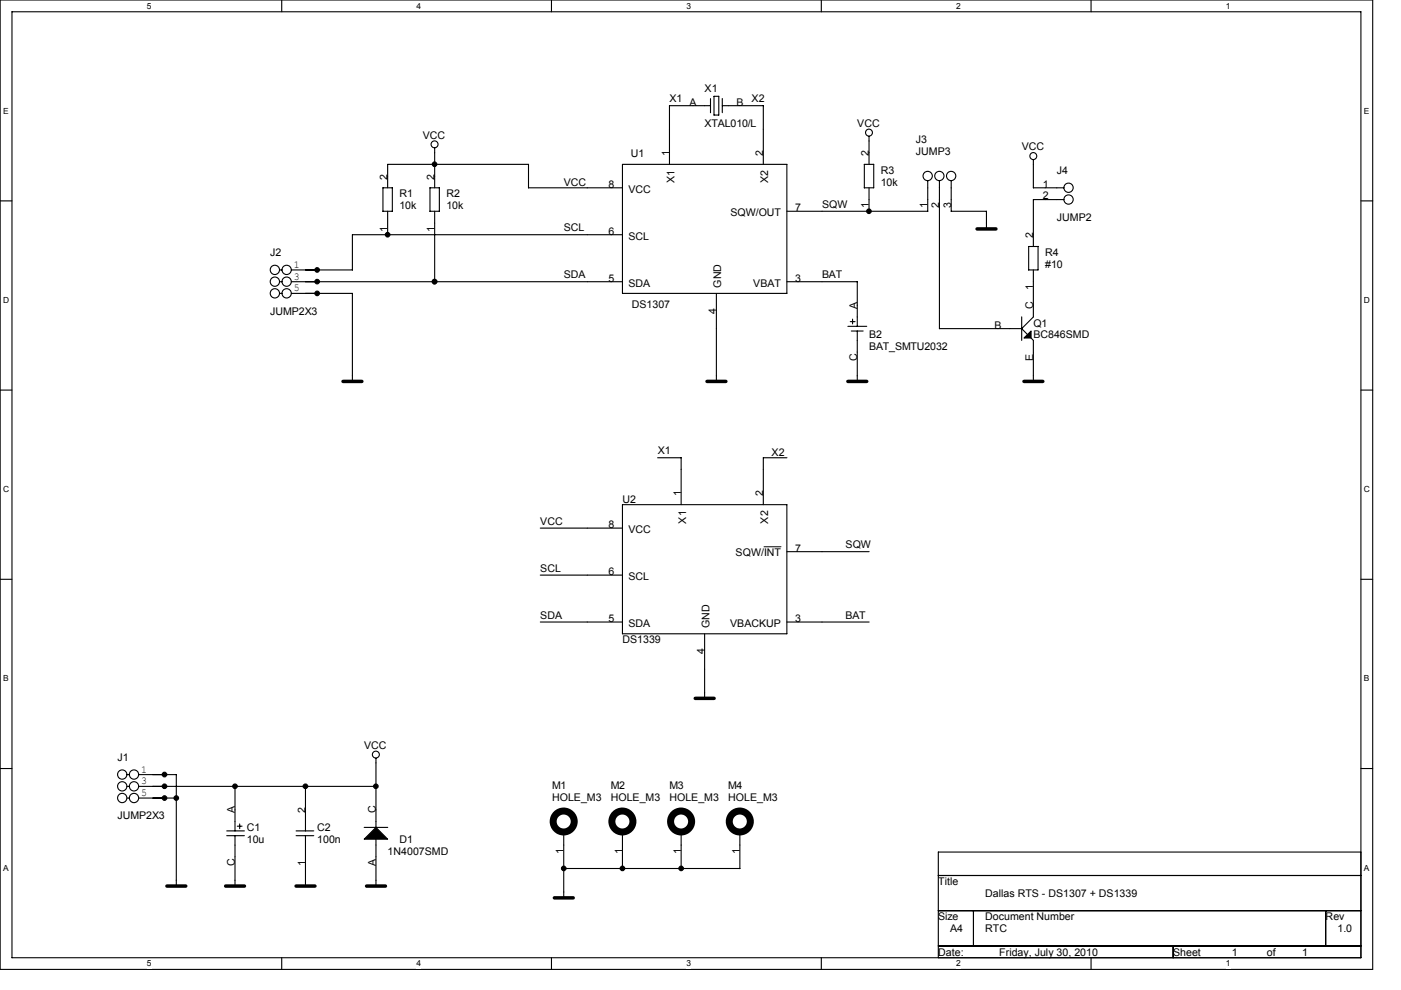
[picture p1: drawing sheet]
<svg xmlns="http://www.w3.org/2000/svg" width="297mm" height="210mm" viewBox="0 0 297 210" stroke-linecap="round" stroke-linejoin="round" font-family="sans-serif">
<path d="M0 0h291v205.6h-291zM2.5 2.5h286v200.6h-286z" fill="none" stroke="#000" stroke-width=".23"/>
<g fill="#fff">
<path d="M31.1 .3h1v1.9h-1z"/>
<path d="M31.1 203.4h1v2h-1z"/>
</g>
<path d="M59.7 0v2.5M59.7 203.1v2.5" fill="none" stroke="#000" stroke-width=".23"/>
<g fill="#fff">
<path d="M88.3 .3h1v1.9h-1z"/>
<path d="M88.3 203.4h1v2h-1z"/>
</g>
<path d="M116.9 0v2.5M116.9 203.1v2.5" fill="none" stroke="#000" stroke-width=".23"/>
<g fill="#fff">
<path d="M145.5 .3h1v1.9h-1z"/>
<path d="M145.5 203.4h1v2h-1z"/>
</g>
<path d="M174.1 0v2.5M174.1 203.1v2.5" fill="none" stroke="#000" stroke-width=".23"/>
<g fill="#fff">
<path d="M202.7 .3h1v1.9h-1z"/>
<path d="M202.7 203.4h1v2h-1z"/>
</g>
<path d="M231.3 0v2.5M231.3 203.1v2.5" fill="none" stroke="#000" stroke-width=".23"/>
<g fill="#fff">
<path d="M259.9 .3h1v1.9h-1z"/>
<path d="M259.9 203.4h1v2h-1z"/>
<path d="M.7 22.5h1.2v2h-1.2z"/>
<path d="M289.2 22.5h1.2v2h-1.2z"/>
<path d="M.7 62.7h1.3v1.9h-1.3z"/>
<path d="M289.2 62.7h1.3v1.9h-1.3z"/>
</g>
<path d="M0 42.6h2.5M288.5 42.6h2.5" fill="none" stroke="#000" stroke-width=".23"/>
<g fill="#fff">
<path d="M.7 102.8h1.3v2h-1.3z"/>
<path d="M289.2 102.8h1.3v2h-1.3z"/>
</g>
<path d="M0 82.7h2.5M288.5 82.7h2.5" fill="none" stroke="#000" stroke-width=".23"/>
<g fill="#fff">
<path d="M.7 142.9h1.2v2h-1.2z"/>
<path d="M289.2 142.9h1.2v2h-1.2z"/>
</g>
<path d="M0 122.9h2.5M288.5 122.9h2.5" fill="none" stroke="#000" stroke-width=".23"/>
<g fill="#fff">
<path d="M.7 183h1.2v2h-1.2z"/>
<path d="M289.2 183h1.2v2h-1.2z"/>
</g>
<g fill="none" stroke="#000" stroke-width=".23">
<path d="M81.2 39.8h2M81.2 39.8v5M82.2 39.8v-4.9h29.9v5l19.9-.1M83.2 39.8v5h-2M91.1 39.8h2.1M91.2 39.8v5M92.2 31.4v8.4M93.2 39.8v5h-2.1M132 34.9h34.8v27.3h-34.8zM150.6 22.4h-8.7v12.5M150.6 20.9v3M151.4 20.4h1v4h-1z"/>
<path d="M153.1 22.4h8.8M153.1 20.9v3M161.8 22.4v12.5M184.3 28.9v6M184.3 39.8v5M185.2 34.8v5l-1.9 .1-.1-5h2M196.7 38.3v6.5M199.2 38.3v31.4h17.4l1.3 1.3M201.7 38.3v6.5M219.1 33.9v6l6.5-.1M59.3 59.8h.5M59.3 57.3h.5"/>
<path d="M61.8 59.8h70.2M61.8 57.3h12.9M82.2 44.8v5M92.2 44.8v15M132 49.8h-57.3v7.5M166.8 59.8h15v9.4M166.8 44.8h29.9M201.7 44.8h7.4v3.8M218.1 52.3h2v5h-2M218.1 52.3v5M219.1 57.3v9.9l-2.5 2.5M225.6 42.3h-6.5v10"/>
<path d="M59.3 62.2h.5M61.8 62.2h12.9v18.7M151.9 62.2v18.7M179.8 69.2h4M180.3 68.2h1M180.5 70.2h2.5M180.8 67.7v1M181.8 70.2v10.7M216.6 67.2v5M218.6 71.7l.5 .5v8.7M139.4 97.1h5M144.4 97.1v9.9"/>
<path d="M161.8 97.1v9.9M161.8 97.1h5.1M114.6 112h17.4M132 107h34.8v27.4h-34.8zM166.8 117h17.5M114.6 131.9h17.4M114.6 122h17.4M149.4 134.4v13.7M166.8 131.9h17.5M0 163h2.5M26.9 164.3h.5M26.9 166.8h.5"/>
<path d="M26.9 169.3h.5M29.4 164.3h8M29.4 166.8h50.3M29.4 169.3h8M37.4 164.3v23.7M48.1 176.2h3.7M48.1 177.2h3.7M49.8 166.8v9.5M49.8 177.2v10.8M50.3 175.2h1M50.8 174.8v1M62.8 176.2h3.7"/>
<path d="M62.8 177.2h3.7M64.8 166.8v9.4M64.8 177.2v10.8M77.2 175.5h5M79.7 160.8v14.7M79.7 178v10M119.5 176.5v14M132 176.5v7.7M144.4 176.5v7.7M156.9 176.5v7.7M288.5 163h2.5M119.5 184.2h37.4"/>
<path d="M198.9 180.7h89.6v22.4h-89.6zM198.9 185.7h89.6M198.9 193.2h89.6M206.4 193.2v7.4M281.1 193.2v7.4M198.9 200.6h89.6M248.7 200.6v2.5"/>
<circle cx="92.1" cy="30.6" r=".74"/>
<circle cx="184.2" cy="28.1" r=".74"/>
<circle cx="196.7" cy="37.3" r=".99"/>
<circle cx="199.2" cy="37.3" r=".99"/>
<circle cx="201.7" cy="37.3" r=".99"/>
<circle cx="219.1" cy="33.1" r=".74"/>
<circle cx="226.6" cy="39.8" r=".99"/>
<circle cx="58.3" cy="59.7" r=".99"/>
<circle cx="58.3" cy="57.2" r=".99"/>
<circle cx="60.8" cy="57.2" r=".99"/>
<circle cx="60.8" cy="59.7" r=".99"/>
<circle cx="226.6" cy="42.3" r=".99"/>
<circle cx="58.3" cy="62.2" r=".99"/>
<circle cx="60.8" cy="62.2" r=".99"/>
<circle cx="25.9" cy="164.3" r=".99"/>
<circle cx="25.9" cy="169.3" r=".99"/>
<circle cx="25.9" cy="166.8" r=".99"/>
<circle cx="28.4" cy="164.3" r=".99"/>
<circle cx="28.4" cy="169.3" r=".99"/>
<circle cx="28.4" cy="166.8" r=".99"/>
<circle cx="79.7" cy="160.1" r=".74"/>
</g>
<path d="M207.2 48.6h4M72.7 80.9h4M149.9 80.9h4M179.8 80.9h4M217.1 80.9h4M147.4 148.1h4M35.4 187.9h4M47.8 187.9h4M62.8 187.9h4M77.7 187.9h4M117.5 190.4h4" fill="none" stroke="#000" stroke-width=".74"/>
<path d="M162 116h3.6" fill="none" stroke="#000" stroke-width=".21"/>
<g fill="#000" stroke="#000" stroke-width=".23">
<path d="M217.1 71.7l1.5-1.5v1.5z" fill-rule="evenodd"/>
<path d="M79.7 175.5l2.5 2.5h-5z" fill-rule="evenodd"/>
<circle cx="92.1" cy="34.8" r=".49"/>
<circle cx="67.2" cy="57.3" r=".49"/>
<circle cx="67.2" cy="59.7" r=".49"/>
<circle cx="82.2" cy="49.8" r=".49"/>
<circle cx="92.1" cy="59.7" r=".49"/>
<circle cx="184.2" cy="44.8" r=".49"/>
<circle cx="67.2" cy="62.2" r=".49"/>
<circle cx="34.9" cy="164.3" r=".49"/>
<circle cx="34.9" cy="166.8" r=".49"/>
<circle cx="34.9" cy="169.3" r=".49"/>
<circle cx="37.4" cy="169.3" r=".49"/>
<circle cx="49.8" cy="166.8" r=".49"/>
<circle cx="64.8" cy="166.8" r=".49"/>
<circle cx="79.7" cy="166.8" r=".49"/>
<circle cx="119.5" cy="184.2" r=".49"/>
<circle cx="132" cy="184.2" r=".49"/>
<circle cx="144.4" cy="184.2" r=".49"/>
</g>
<g fill="none" stroke="#000" stroke-width="1.5">
<circle cx="119.5" cy="174.2" r="2.23"/>
<circle cx="132" cy="174.2" r="2.23"/>
<circle cx="144.4" cy="174.2" r="2.23"/>
<circle cx="156.9" cy="174.2" r="2.23"/>
</g>
<g font-size="2.2">
<text x="141.9" y="21.7">X1</text>
<text x="146.2" y="22.4">A</text>
<text x="149.4" y="19.5">X1</text>
<text x="156.1" y="22.4">B</text>
<text x="159.4" y="21.7">X2</text>
<text x="89.7" y="29.4">VCC</text>
<text x="149.4" y="26.9">XTAL010/L</text>
<text x="181.8" y="26.9">VCC</text>
<text x="133.7" y="33.4">U1</text>
<text x="141.9" y="33.1" transform="rotate(-90 141.9 33.1)">1</text>
<text x="161.8" y="33.1" transform="rotate(-90 161.8 33.1)">2</text>
<text x="184.2" y="33.1" transform="rotate(-90 184.2 33.1)">2</text>
<text x="194.2" y="30.4">J3</text>
<text x="194.2" y="32.9">JUMP3</text>
<text x="216.6" y="31.9">VCC</text>
<text x="82.2" y="38.1" transform="rotate(-90 82.2 38.1)">2</text>
<text x="84.7" y="41.9">R1</text>
<text x="92.1" y="38.1" transform="rotate(-90 92.1 38.1)">2</text>
<text x="94.6" y="41.9">R2</text>
<text x="119.5" y="39.4">VCC</text>
<text x="129" y="39.8">8</text>
<text x="133.2" y="40.9">VCC</text>
<text x="143" y="38.9" transform="rotate(-90 143 38.9)">X1</text>
<text x="162.9" y="38.9" transform="rotate(-90 162.9 38.9)">X2</text>
<text x="186.7" y="36.9">R3</text>
<text x="186.7" y="39.4">10k</text>
<text x="221.1" y="39.8">1</text>
<text x="224.1" y="36.9">J4</text>
<text x="84.7" y="44.4">10k</text>
<text x="94.6" y="44.4">10k</text>
<text x="154.9" y="45.8">SQW/OUT</text>
<text x="168.6" y="44.8">7</text>
<text x="174.3" y="44.1">SQW</text>
<text x="184.2" y="44.2" transform="rotate(-90 184.2 44.2)">1</text>
<text x="196.7" y="44.2" transform="rotate(-90 196.7 44.2)">1</text>
<text x="199.2" y="44.2" transform="rotate(-90 199.2 44.2)">2</text>
<text x="201.7" y="44.2" transform="rotate(-90 201.7 44.2)">3</text>
<text x="221.1" y="42.3">2</text>
<text x="224.1" y="46.8">JUMP2</text>
<text x="82.2" y="49.1" transform="rotate(-90 82.2 49.1)">1</text>
<text x="92.1" y="49.1" transform="rotate(-90 92.1 49.1)">1</text>
<text x="119.5" y="49.1">SCL</text>
<text x="129" y="49.8">6</text>
<text x="133.2" y="50.8">SCL</text>
<text x="219.1" y="50.5" transform="rotate(-90 219.1 50.5)">2</text>
<text x="57.3" y="54.3">J2</text>
<text x="62.3" y="56.8">1</text>
<text x="62.3" y="59.3">3</text>
<text x="119.5" y="59">SDA</text>
<text x="129" y="59.7">5</text>
<text x="168.6" y="59.7">3</text>
<text x="174.3" y="59">BAT</text>
<text x="221.6" y="54.3">R4</text>
<text x="221.6" y="56.8">#10</text>
<text x="62.3" y="61.8">5</text>
<text x="133.2" y="60.8">SDA</text>
<text x="134" y="65.3">DS1307</text>
<text x="152.9" y="61" transform="rotate(-90 152.9 61)">GND</text>
<text x="159.7" y="60.8">VBAT</text>
<text x="181.7" y="65.5" transform="rotate(-90 181.7 65.5)">A</text>
<text x="219.1" y="65.5" transform="rotate(-90 219.1 65.5)">C</text>
<text x="219.1" y="61.6" transform="rotate(-90 219.1 61.6)">1</text>
<text x="57.3" y="66.8">JUMP2X3</text>
<text x="151.9" y="66.6" transform="rotate(-90 151.9 66.6)">4</text>
<text x="184.3" y="71.7">B2</text>
<text x="210.9" y="69.7">B</text>
<text x="219.1" y="69.3">Q1</text>
<text x="219.1" y="71.7">BC846SMD</text>
<text x="181.7" y="76.5" transform="rotate(-90 181.7 76.5)">C</text>
<text x="184.3" y="74.2">BAT_SMTU2032</text>
<text x="219.1" y="76.5" transform="rotate(-90 219.1 76.5)">E</text>
<text x="139.4" y="96.4">X1</text>
<text x="163.6" y="96.6">X2</text>
<text x="132" y="106.6">U2</text>
<text x="144.4" y="105.3" transform="rotate(-90 144.4 105.3)">1</text>
<text x="161.8" y="105.3" transform="rotate(-90 161.8 105.3)">2</text>
<text x="114.6" y="111.3">VCC</text>
<text x="129" y="112">8</text>
<text x="133.2" y="113">VCC</text>
<text x="145.5" y="111" transform="rotate(-90 145.5 111)">X1</text>
<text x="162.9" y="111" transform="rotate(-90 162.9 111)">X2</text>
<text x="156" y="118">SQW/INT</text>
<text x="168.6" y="117">7</text>
<text x="179.3" y="116.3">SQW</text>
<text x="114.6" y="121.3">SCL</text>
<text x="129" y="122">6</text>
<text x="133.2" y="123">SCL</text>
<text x="114.6" y="131.2">SDA</text>
<text x="129" y="131.9">5</text>
<text x="168.6" y="131.9">3</text>
<text x="179.3" y="131.2">BAT</text>
<text x="132" y="136.5">DS1339</text>
<text x="133.2" y="132.9">SDA</text>
<text x="150.4" y="133.2" transform="rotate(-90 150.4 133.2)">GND</text>
<text x="154.8" y="132.9">VBACKUP</text>
<text x="149.4" y="138.8" transform="rotate(-90 149.4 138.8)">4</text>
<text x="24.9" y="161.4">J1</text>
<text x="77.2" y="158.9">VCC</text>
<text x="29.9" y="163.9">1</text>
<text x="29.9" y="166.3">3</text>
<text x="117" y="167.3">M1</text>
<text x="129.5" y="167.3">M2</text>
<text x="141.9" y="167.3">M3</text>
<text x="154.4" y="167.3">M4</text>
<text x="24.9" y="173.8">JUMP2X3</text>
<text x="29.9" y="168.8">5</text>
<text x="49.8" y="172.5" transform="rotate(-90 49.8 172.5)">A</text>
<text x="64.7" y="172.5" transform="rotate(-90 64.7 172.5)">2</text>
<text x="79.7" y="172.5" transform="rotate(-90 79.7 172.5)">C</text>
<text x="117" y="169.8">HOLE_M3</text>
<text x="129.5" y="169.8">HOLE_M3</text>
<text x="141.9" y="169.8">HOLE_M3</text>
<text x="154.4" y="169.8">HOLE_M3</text>
<text x="52.3" y="176.3">C1</text>
<text x="52.3" y="178.8">10u</text>
<text x="67.3" y="176.3">C2</text>
<text x="67.3" y="178.8">100n</text>
<text x="84.7" y="178.8">D1</text>
<text x="49.8" y="183.6" transform="rotate(-90 49.8 183.6)">C</text>
<text x="64.7" y="183.6" transform="rotate(-90 64.7 183.6)">1</text>
<text x="79.7" y="183.6" transform="rotate(-90 79.7 183.6)">A</text>
<text x="82.2" y="181.3">1N4007SMD</text>
<text x="119.5" y="181.1" transform="rotate(-90 119.5 181.1)">1</text>
<text x="131.9" y="181.1" transform="rotate(-90 131.9 181.1)">1</text>
<text x="144.4" y="181.1" transform="rotate(-90 144.4 181.1)">1</text>
<text x="156.8" y="181.1" transform="rotate(-90 156.8 181.1)">1</text>
<text x="198.9" y="187.7">Title</text>
<text x="208.9" y="190.2">Dallas RTS - DS1307 + DS1339</text>
<text x="198.9" y="195.2">Size</text>
<text x="201.4" y="197.7">A4</text>
<text x="208.9" y="195.2">Document Number</text>
<text x="208.9" y="197.7">RTC</text>
<text x="281.1" y="195.2">Rev</text>
<text x="283.6" y="197.7">1.0</text>
<text x="198.9" y="202.7">Date:</text>
<text x="211.9" y="202.7">Friday, July 30, 2010</text>
<text x="248.7" y="202.7">Sheet</text>
<text x="261.2" y="202.7">1</text>
<text x="268.6" y="202.7">of</text>
<text x="276.1" y="202.7">1</text>
</g>
<g font-size="1.8">
<text x="31.1" y="1.8">5</text>
<text x="88.3" y="1.8">4</text>
<text x="145.5" y="1.8">3</text>
<text x="202.7" y="1.8">2</text>
<text x="259.9" y="1.8">1</text>
<text x=".7" y="24.1">E</text>
<text x="289.2" y="24.1">E</text>
<text x=".7" y="64.2">D</text>
<text x="289.2" y="64.2">D</text>
<text x=".7" y="104.4">C</text>
<text x="289.2" y="104.4">C</text>
<text x=".7" y="144.5">B</text>
<text x="289.2" y="144.5">B</text>
<text x=".7" y="184.6">A</text>
<text x="289.2" y="184.6">A</text>
<text x="31.1" y="205">5</text>
<text x="88.3" y="205">4</text>
<text x="145.5" y="205">3</text>
<text x="202.7" y="205">2</text>
<text x="259.9" y="205">1</text>
</g>
</svg>
